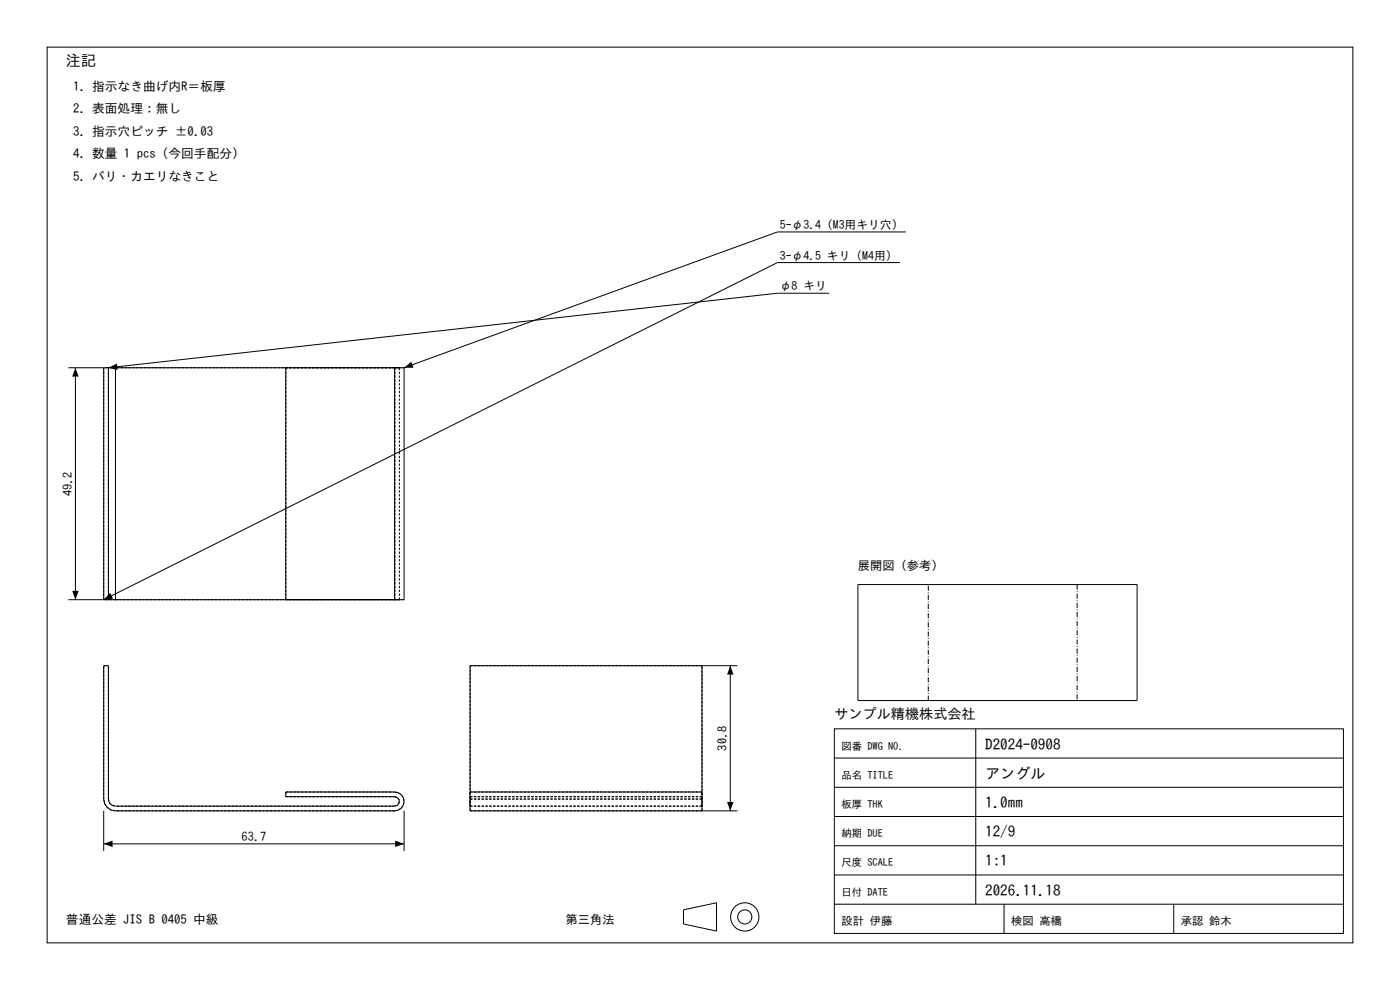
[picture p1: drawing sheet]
<svg xmlns="http://www.w3.org/2000/svg" width="297mm" height="210mm" viewBox="0 0 297 210" stroke-linecap="round" stroke-linejoin="round" font-family="sans-serif">
<g fill="none" stroke="#000" stroke-width=".21">
<path d="M10 10h277v190h-277zM190.9 55.7h-26l-142.9 71.5v-49.2M192.2 49.2h-27.3l-79.2 28.8M14.5 78h8.5M16 78v49.2M23 78h1.5M23 78v49.2M24.5 78h59.2M24.5 78v49.2M60.6 78v49.2M83.7 78h2M83.7 78v49.2"/>
<path d="M85.7 78v49.2h-2M175.9 62.2h-11l-141.9 15.8M14.5 127.2h8.5M23 127.2h1.5M24.5 127.2h59.2M182 124h59.2v24.6h-59.2zM22 141.2h1v28.3a1.5 1.5 0 0 0 1.5 1.5h59.2l.6-.2 .4-.5v-.6l-.4-.5-.6-.2h-23.1v-1h23.1a2 2 0 0 1 2 2 2 2 0 0 1-2 2h-59.2a2.5 2.5 0 0 1-2.5-2.5zM148.9 141.2v26.8M154.9 141.2v30.8M156.4 141.2h-56.7v26.8M177 154.6h108v43.4h-108zM207 154.6v37.2"/>
<path d="M22 172v8.5M22 179h63.7M85.7 172v8.5M99.7 168v4h56.7M99.7 168h49.2M148.9 168v4M177 179.4h108M177 173.2h108M177 167h108M177 160.8h108M145 193l7-1.5v6l-7-1.5zM177 191.8h108"/>
<path d="M177 185.6h108M213 191.8v6.2M249 191.8v6.2"/>
<circle cx="158" cy="194.5" r="3"/>
<circle cx="158" cy="194.5" r="1.5"/>
</g>
<g fill="none" stroke="#000" stroke-width=".21" stroke-dasharray=".5 .3" stroke-linecap="butt">
<path d="M24.5 78h-2.5M24.5 78v49.2M60.6 78h23.1M83.7 78h-59.2M83.7 78h2M83.7 78h1M83.7 78h-23.1M83.7 78v49.2M84.7 78h-1M22 127.2v-49.2M23 127.2v-49.2M24.5 127.2h59.2"/>
<path d="M24.5 127.2h-2.5M60.6 127.2h23.1M60.6 127.2v-49.2M83.7 127.2v-49.2M83.7 127.2h2M83.7 127.2h1M83.7 127.2h-23.1M84.7 127.2h-1M84.7 127.2v-49.2M22 141.2h1M99.7 141.2v28.3M148.9 141.2h-49.2"/>
<path d="M22 169.5v-28.3M23 169.5a1.5 1.5 0 0 0 1.5 1.5M23 169.5v-28.3M24.5 172a2.5 2.5 0 0 1-2.5-2.5M60.6 168h23.1M60.6 168v1M60.6 169h23.1M83.7 172h-59.2M83.7 172a2 2 0 0 0 2-2 2 2 0 0 0-2-2M83.7 169l.6 .2 .4 .5v.6l-.4 .5-.6 .2M83.7 171h-59.2M99.7 171h49.2"/>
<path d="M99.7 169v2M99.7 169.5h49.2M99.7 172v-2.5M99.7 169.5v1.5M99.7 168v1.5M99.7 168v1M99.7 168h49.2M99.7 169h49.2M148.9 168v1M148.9 169v2M148.9 169.5v1.5M148.9 169.5v-1.5"/>
<path d="M148.9 169.5v-28.3M148.9 172v-2.5M148.9 172h-49.2M148.9 171h-49.2M148.9 169h-49.2"/>
</g>
<path d="M16 78l.7 1.9h-1.4zM23 78l1.8-.9 .1 1.4zM85.7 78l1.6-1.3 .4 1.3zM15.3 125.3h1.4l-.7 1.9zM23.4 125.8l.6 1.2-2 .2zM154.9 141.2l.7 1.9h-1.4zM22 179l1.9-.7v1.4zM83.8 178.3l1.9 .7-1.9 .7zM154.2 170.1h1.4l-.7 1.9z" fill="#000"/>
<path d="M228.5 124v24.6M196.9 148.6v-24.6" fill="none" stroke="#000" stroke-width=".21" stroke-dasharray="1.1 .4 .2 .4" stroke-linecap="butt"/>
<g font-size="3.2">
<text x="14" y="14">注記</text>
<text x="209" y="159">D2024-0908</text>
<text x="209" y="165.2">アングル</text>
<text x="209" y="171.4">1.0mm</text>
<text x="209" y="177.6">12/9</text>
<text x="209" y="183.8">1:1</text>
<text x="209" y="190">2026.11.18</text>
</g>
<text font-size="3" x="177" y="152.6">サンプル精機株式会社</text>
<g font-size="2.7">
<text x="15.5" y="19.2">1. 指示なき曲げ内R＝板厚</text>
<text x="15.5" y="24">2. 表面処理：無し</text>
<text x="15.5" y="28.8">3. 指示穴ピッチ ±0.03</text>
<text x="15.5" y="33.6">4. 数量 1 pcs（今回手配分）</text>
<text x="15.5" y="38.4">5. バリ・カエリなきこと</text>
<text x="14" y="196">普通公差 JIS B 0405 中級</text>
</g>
<g font-size="2.6">
<text x="15.3" y="105.2" transform="rotate(-90 15.3 105.2)">49.2</text>
<text x="182" y="121">展開図（参考）</text>
<text x="154.2" y="159.2" transform="rotate(-90 154.2 159.2)">30.8</text>
<text x="51.3" y="178.3">63.7</text>
<text x="120" y="196">第三角法</text>
</g>
<g font-size="2.5">
<text x="165.4" y="48.6">5-φ3.4（M3用キリ穴）</text>
<text x="165.4" y="55.1">3-φ4.5 キリ（M4用）</text>
<text x="165.4" y="61.6">φ8 キリ</text>
</g>
<g font-size="2.4">
<text x="178.5" y="196.2">設計 伊藤</text>
<text x="214.5" y="196.2">検図 高橋</text>
<text x="250.5" y="196.2">承認 鈴木</text>
</g>
<g font-size="2.2">
<text x="178.5" y="159">図番 DWG NO.</text>
<text x="178.5" y="165.2">品名 TITLE</text>
<text x="178.5" y="171.4">板厚 THK</text>
<text x="178.5" y="177.6">納期 DUE</text>
<text x="178.5" y="183.8">尺度 SCALE</text>
<text x="178.5" y="190">日付 DATE</text>
</g>
</svg>
